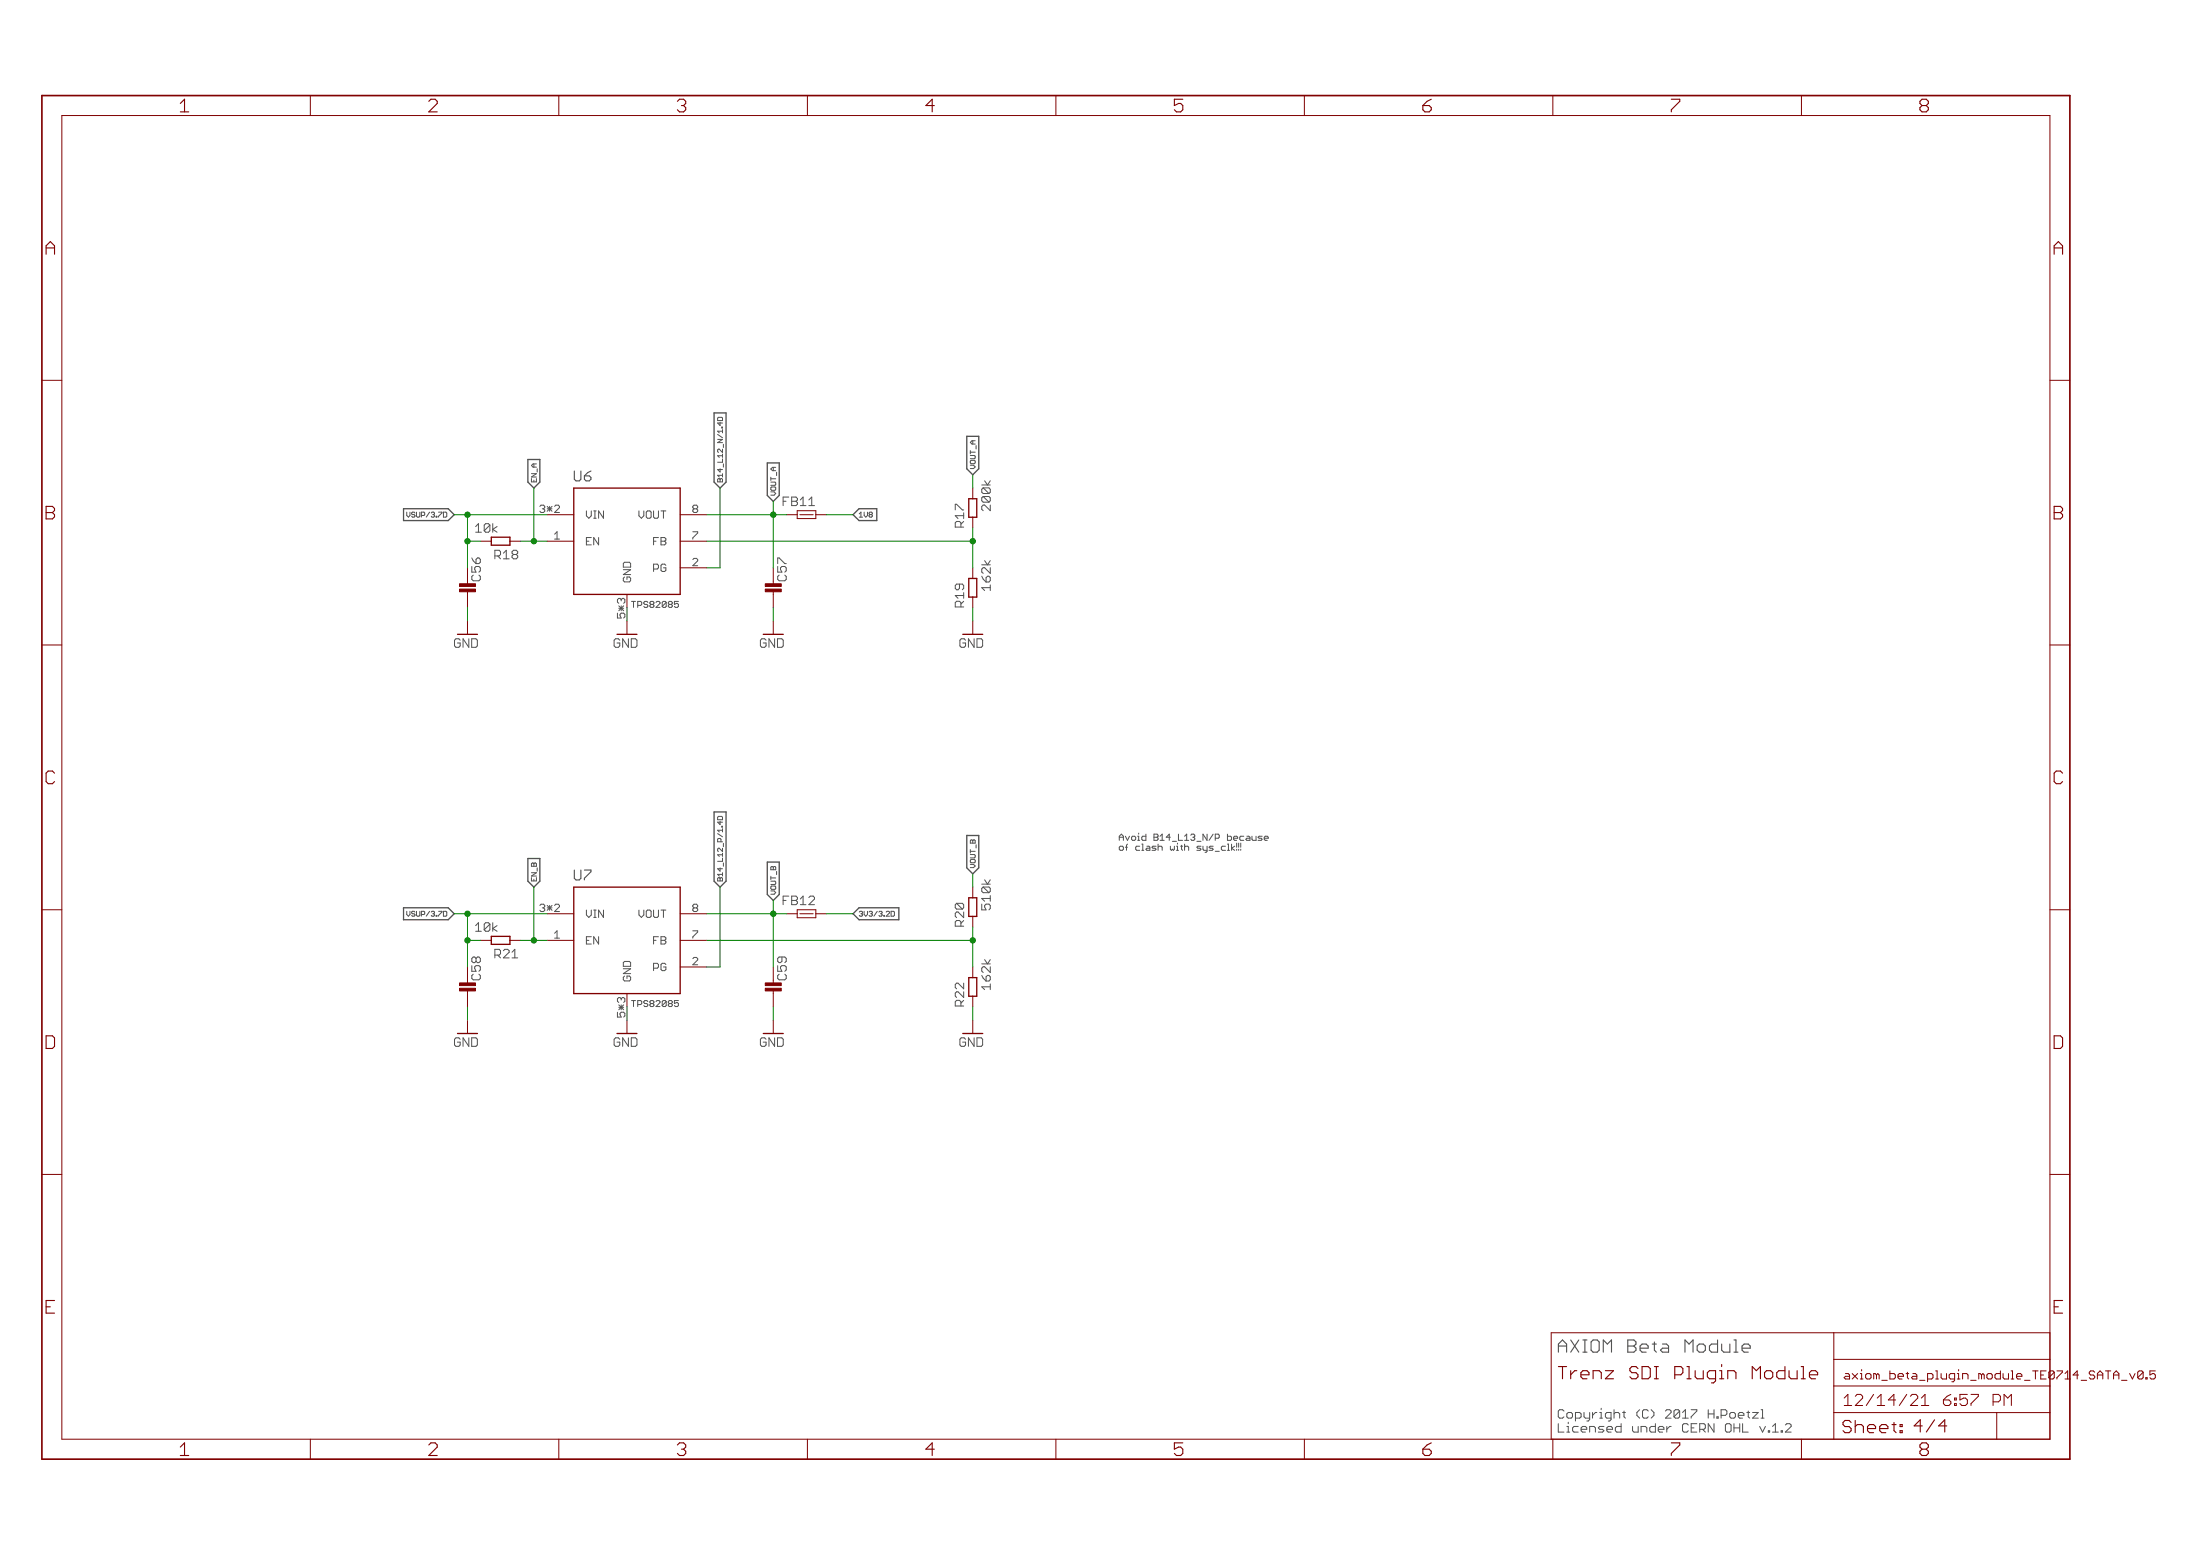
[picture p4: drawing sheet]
<svg xmlns="http://www.w3.org/2000/svg" width="420mm" height="297mm" viewBox="0 0 420 297" stroke-linecap="round" stroke-linejoin="round" font-family="sans-serif">
<g fill="none" stroke="#505050" stroke-width=".19">
<path d="M137.1 79.8l.1-.1h.6l.2 .1M77.7 97.8v.6l.3 .3M103.1 97.6l.2 .2M103.3 96.4l-.2 .3M122 97.5v1l.5 .4M120.6 114.8h.8M121 114.8v1.2M137.1 156l.1-.1h.6l.2 .1M241.4 159.8l.2-.2h.4l.2 .2v.2h-.8M77.7 174v.6l.3 .3M103.1 173.8l.2 .2M103.3 172.6l-.2 .2"/>
<path d="M122 173.7v1l.5 .4M241.4 160.2l.2 .2h.4M120.6 191h.8M121 191v1.2"/>
</g>
<path d="M136.4 78.8h2.3v13.2l-1.2 1.2-1.1-1.2zM77.1 97.1h8.5l1.1 1.2-1.1 1.1h-8.5zM100.8 87.7h2.3v4.3l-1.1 1.2-1.2-1.2zM146.5 88.4h2.3v6.2l-1.1 1.1-1.2-1.1zM164.1 97.1h3.3v2.3h-3.3l-1.2-1.1zM184.6 83.3h2.3v6.2l-1.1 1.1-1.2-1.1zM136.4 155h2.3v13.2l-1.2 1.2-1.1-1.2zM184.6 159.5h2.3v6.2l-1.1 1.1-1.2-1.1zM77.1 173.3h8.5l1.1 1.1-1.1 1.2h-8.5zM100.8 163.9h2.3v4.3l-1.1 1.2-1.2-1.2zM146.5 164.6h2.3v6.2l-1.1 1.1-1.2-1.1zM162.9 174.4l1.2-1.1h7.6v2.3h-7.6z" fill="none" stroke="#505050" stroke-width=".25"/>
<g fill="none" stroke="#800000" stroke-width=".19">
<path d="M59.3 18.2v3.9M106.7 18.2v3.9M154.2 18.2v3.9M201.7 18.2v3.9M249.1 18.2v3.9M296.6 18.2v3.9M344 18.2v3.9M11.8 22.1h379.7v252.6h-379.7zM8 72.6h3.8M391.5 72.6h3.8M104.5 98.3h5.1M129.9 98.3h5.1"/>
<path d="M150.2 98.3h2.1M152.3 97.5h3.5v1.5h-3.5zM152.8 98.3h2.5M155.8 98.3h2M185.8 93.2v2M185.8 98.7v2.1M89.3 108.4v3M89.3 113v3M89.3 118.6v2.5M91.8 103.3h2M97.4 103.3h2M104.5 103.3h5.1"/>
<path d="M119.7 118.6v2.5M129.9 108.4h5.1M129.9 103.3h5.1M147.7 108.4v3M147.7 113v3M147.7 118.6v2.5M185.8 108.4v2M185.8 114v2M185.8 118.6v2.5M8 123.1h3.8M391.5 123.1h3.8M8 173.7h3.8"/>
<path d="M91.8 179.5h2M97.4 179.5h2M104.5 174.4h5.1M104.5 179.5h5.1M129.9 174.4h5.1M129.9 179.5h5.1M150.2 174.4h2.1M152.3 173.7h3.5v1.5h-3.5zM152.8 174.4h2.5M155.8 174.4h2M185.8 169.4v2M185.8 174.9v2.1"/>
<path d="M391.5 173.7h3.8M89.3 184.6v3M89.3 189.2v3M89.3 194.8v2.5M119.7 194.8v2.5M129.9 184.6h5.1M147.7 184.6v3M147.7 189.2v3M147.7 194.8v2.5M185.8 184.6v2M185.8 190.2v2M185.8 194.8v2.5"/>
<path d="M8 224.2h3.8M391.5 224.2h3.8M350.2 254.4v20.3M350.2 259.5h41.3M391.5 254.4h-95.3v20.3M59.3 274.7v3.9M106.7 274.7v3.9M154.2 274.7v3.9M201.7 274.7v3.9M249.1 274.7v3.9M296.6 274.7v3.9M344 274.7v3.9"/>
<path d="M350.2 269.7h41.3M350.2 264.6h41.3M381.3 269.7v5M410.6 261.7h1M411.1 262.2h.3l.2 .3v.5l-.2 .2h-.6"/>
</g>
<path d="M109.6 93.2h20.3v20.3h-20.3zM185 95.2h1.5v3.5h-1.5zM93.8 102.6h3.6v1.5h-3.6zM185 110.4h1.5v3.6h-1.5zM93.8 178.8h3.6v1.5h-3.6zM109.6 169.4h20.3v20.3h-20.3zM185 171.4h1.5v3.5h-1.5zM185 186.6h1.5v3.6h-1.5z" fill="none" stroke="#800000" stroke-width=".25"/>
<g fill="#800000" stroke="#800000" stroke-width=".19">
<path d="M146.2 112.5h3v.5h-3z"/>
<path d="M146.2 111.4h3v.6h-3z"/>
<path d="M87.8 112.5h3v.5h-3z"/>
<path d="M87.8 111.4h3v.6h-3z"/>
<path d="M146.2 188.7h3v.5h-3z"/>
<path d="M146.2 187.6h3v.6h-3z"/>
<path d="M87.8 188.7h3v.5h-3z"/>
<path d="M87.8 187.6h3v.6h-3z"/>
</g>
<path d="M8 18.2h387.3v260.4h-387.3z" fill="none" stroke="#800000" stroke-width=".32"/>
<g fill="none" stroke="#008000" stroke-width=".19">
<path d="M86.7 98.3h17.8M89.3 98.3v10.1M102 93.2v10.1M135 98.3h15.2M137.5 93.2v15.2h-2.5M147.7 95.7v12.7M157.8 98.3h5.1M185.8 90.6v2.6M89.3 116v2.6M89.3 103.3h2.5M99.4 103.3h5.1M119.7 116v2.6"/>
<path d="M135 103.3h50.8M147.7 116v2.6M185.8 100.8v7.6M185.8 116v2.6M86.7 174.4h17.8M89.3 174.4v10.2M89.3 179.5h2.5M99.4 179.5h5.1M102 169.4v10.1M135 174.4h15.2M135 179.5h50.8M137.5 169.4v15.2h-2.5"/>
<path d="M147.7 171.9v12.7M157.8 174.4h5.1M185.8 166.8v2.6M185.8 177v7.6M89.3 192.2v2.6M119.7 192.2v2.6M147.7 192.2v2.6M185.8 192.2v2.6"/>
</g>
<g fill="#008000" stroke="#008000" stroke-width=".19">
<circle cx="147.7" cy="98.3" r=".51"/>
<circle cx="102" cy="103.3" r=".51"/>
<circle cx="147.7" cy="174.4" r=".51"/>
<circle cx="102" cy="179.5" r=".51"/>
<circle cx="185.8" cy="179.5" r=".51"/>
<circle cx="185.8" cy="103.3" r=".51"/>
<circle cx="89.3" cy="174.4" r=".51"/>
<circle cx="89.3" cy="179.5" r=".51"/>
<circle cx="89.3" cy="98.3" r=".51"/>
<circle cx="89.3" cy="103.3" r=".51"/>
</g>
<g font-size="3.7" fill="#800000">
<text x="34.8" y="21.4">1</text>
<text x="82.2" y="21.4">2</text>
<text x="129.7" y="21.4">3</text>
<text x="177.1" y="21.4">4</text>
<text x="224.6" y="21.4">5</text>
<text x="272.1" y="21.4">6</text>
<text x="319.5" y="21.4">7</text>
<text x="367" y="21.4">8</text>
<text x="9.1" y="48.6">A</text>
<text x="392.6" y="48.6">A</text>
<text x="9.1" y="99.2">B</text>
<text x="392.6" y="99.2">B</text>
<text x="9.1" y="149.7">C</text>
<text x="392.6" y="149.7">C</text>
<text x="9.1" y="200.2">D</text>
<text x="392.6" y="200.2">D</text>
<text x="9.1" y="250.8">E</text>
<text x="392.6" y="250.8">E</text>
<text x="34.8" y="277.9">1</text>
<text x="82.2" y="277.9">2</text>
<text x="129.7" y="277.9">3</text>
<text x="177.1" y="277.9">4</text>
<text x="224.6" y="277.9">5</text>
<text x="272.1" y="277.9">6</text>
<text x="319.5" y="277.9">7</text>
<text x="367" y="277.9">8</text>
</g>
<text font-size="3.6" fill="#505050" x="297.8" y="258.2">AXIOM Beta Module</text>
<g font-size="3.6" fill="#800000">
<text x="297.8" y="263.3">Trenz SDI Plugin Module</text>
<text x="352.2" y="273.6">Sheet: 4/4</text>
</g>
<g font-size="3.2" fill="#800000">
<text x="352.4" y="268.4">12/14/21</text>
<text x="370" y="268.4">6:57 PM</text>
</g>
<g font-size="2.9" fill="#505050">
<text x="109.9" y="91.9">U6</text>
<text x="109.9" y="168.1">U7</text>
</g>
<g font-size="2.5" fill="#505050">
<text x="91.1" y="101.7">10k</text>
<text x="150.1" y="96.6">FB11</text>
<text x="184.4" y="100.5" transform="rotate(-90 184.4 100.5)">R17</text>
<text x="189.5" y="97.4" transform="rotate(-90 189.5 97.4)">200k</text>
<text x="95" y="106.8">R18</text>
<text x="92.1" y="110.9" transform="rotate(-90 92.1 110.9)">C56</text>
<text x="150.5" y="110.9" transform="rotate(-90 150.5 110.9)">C57</text>
<text x="189.5" y="112.7" transform="rotate(-90 189.5 112.7)">162k</text>
<text x="184.4" y="115.7" transform="rotate(-90 184.4 115.7)">R19</text>
<text x="150.1" y="172.8">FB12</text>
<text x="189.5" y="173.6" transform="rotate(-90 189.5 173.6)">510k</text>
<text x="91.1" y="177.9">10k</text>
<text x="184.4" y="176.7" transform="rotate(-90 184.4 176.7)">R20</text>
<text x="95" y="182.9">R21</text>
<text x="92.1" y="187.1" transform="rotate(-90 92.1 187.1)">C58</text>
<text x="150.5" y="187.1" transform="rotate(-90 150.5 187.1)">C59</text>
<text x="184.4" y="191.9" transform="rotate(-90 184.4 191.9)">R22</text>
<text x="189.5" y="188.9" transform="rotate(-90 189.5 188.9)">162k</text>
<text x="297.8" y="270.8">Copyright (C) 2017 H.Poetzl</text>
<text x="297.8" y="273.5">Licensed under CERN OHL v.1.2</text>
</g>
<g font-size="2.5" fill="#800000">
<text x="87" y="123.6">GND</text>
<text x="117.5" y="123.6">GND</text>
<text x="145.5" y="123.6">GND</text>
<text x="183.6" y="123.6">GND</text>
<text x="87" y="199.8">GND</text>
<text x="117.5" y="199.8">GND</text>
<text x="145.5" y="199.8">GND</text>
<text x="183.6" y="199.8">GND</text>
</g>
<g font-size="2.3" fill="#800000">
<text x="352.4" y="263.3">axiom_beta_plugin_module_TE0</text>
<text x="392.2" y="263.3">714_SATA_v0.5</text>
</g>
<g font-size="2.1" fill="#505050">
<text x="103.7" y="97.9">3*2</text>
<text x="112.2" y="99">VIN</text>
<text x="122.7" y="99">VOUT</text>
<text x="132.6" y="97.9">8</text>
<text x="106.3" y="103">1</text>
<text x="112.2" y="104.1">EN</text>
<text x="125.3" y="104.1">FB</text>
<text x="132.6" y="103">7</text>
<text x="120.8" y="111.1" transform="rotate(-90 120.8 111.1)">GND</text>
<text x="125.3" y="109.2">PG</text>
<text x="132.6" y="108">2</text>
<text x="103.7" y="174.1">3*2</text>
<text x="106.3" y="179.2">1</text>
<text x="112.2" y="175.2">VIN</text>
<text x="122.7" y="175.2">VOUT</text>
<text x="132.6" y="174.1">8</text>
<text x="132.6" y="179.2">7</text>
<text x="112.2" y="180.3">EN</text>
<text x="125.3" y="185.4">PG</text>
<text x="125.3" y="180.3">FB</text>
<text x="132.6" y="184.2">2</text>
<text x="120.8" y="187.3" transform="rotate(-90 120.8 187.3)">GND</text>
</g>
<g font-size="2.1" fill="#800000">
<text x="119.7" y="117.7" transform="rotate(-90 119.7 117.7)">5*3</text>
<text x="119.7" y="193.9" transform="rotate(-90 119.7 193.9)">5*3</text>
</g>
<g font-size="1.8" fill="#505050">
<text x="121.6" y="116">TPS82085</text>
<text x="214" y="160.5">Avoid B14_L13_N/P because</text>
<text x="214" y="162.4">of clash with sys_clk!!!</text>
<text x="121.6" y="192.2">TPS82085</text>
</g>
<g font-size="1.4" fill="#505050">
<text x="186.6" y="89.5" transform="rotate(-90 186.6 89.5)">VOUT_A</text>
<text x="102.8" y="92" transform="rotate(-90 102.8 92)">EN_A</text>
<text x="138.4" y="92" transform="rotate(-90 138.4 92)">B14_L12_N/1.4D</text>
<text x="148.5" y="94.6" transform="rotate(-90 148.5 94.6)">VOUT_A</text>
<text x="78.3" y="98.8">VSUP/3.7D</text>
<text x="164.4" y="98.8">1V8</text>
<text x="186.6" y="165.7" transform="rotate(-90 186.6 165.7)">VOUT_B</text>
<text x="102.8" y="168.2" transform="rotate(-90 102.8 168.2)">EN_B</text>
<text x="138.4" y="168.2" transform="rotate(-90 138.4 168.2)">B14_L12_P/1.4D</text>
<text x="148.5" y="170.7" transform="rotate(-90 148.5 170.7)">VOUT_B</text>
<text x="78.3" y="174.9">VSUP/3.7D</text>
<text x="164.4" y="174.9">3V3/3.2D</text>
</g>
</svg>
